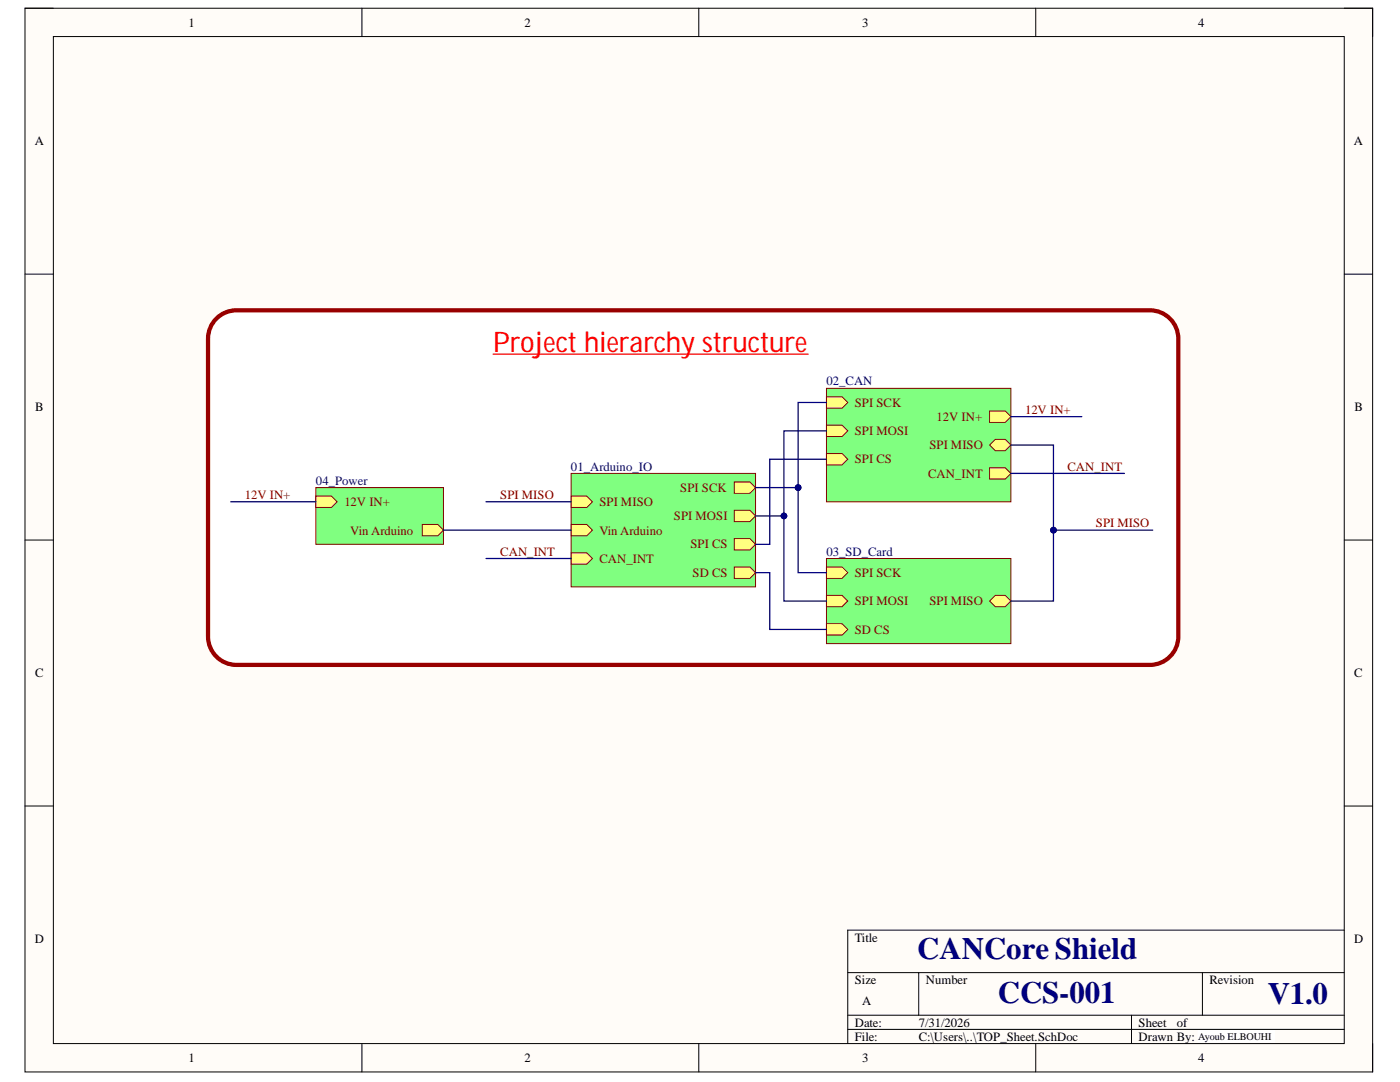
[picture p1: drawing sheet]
<svg xmlns="http://www.w3.org/2000/svg" width="279mm" height="216mm" viewBox="0 0 279 216" stroke-linecap="round" stroke-linejoin="round" font-family="sans-serif">
<path d="M5 1.6h268.9v212.3h-268.9z" fill-rule="evenodd" fill="#fffcf8"/>
<path d="M5 1.6h268.9v212.3h-268.9z" fill="none" stroke="#000" stroke-width=".2"/>
<path d="M10.7 7.3h257.6v200.9h-257.6z" fill-rule="evenodd" fill="#fffcf8"/>
<g fill="none" stroke="#000" stroke-width=".2">
<path d="M5 1.6h5.7M10.7 7.3h257.6v200.9h-257.6zM72.2 1.6v5.7M139.5 1.6v5.7M206.7 1.6v5.7M268.3 1.6h5.6v5.7M5 54.7h5.7M268.3 54.7h5.6M5 107.8h5.7M268.3 107.8h5.6M5 160.8h5.7M268.3 160.8h5.6"/>
<path d="M169.2 194.1h99.1M183.3 194.1v8.5M240 194.1v8.5M268.3 185.6h-99.1v22.6M72.2 208.2v5.7M139.5 208.2v5.7M169.2 202.6h99.1M169.2 205.4h99.1M206.7 208.2v5.7M225.8 202.6v5.6M273.9 208.2v5.7"/>
</g>
<path d="M43.2 63.6a5.6 5.6 0 0 1 4-1.7h182.3a5.7 5.7 0 0 1 5.7 5.7v59.4a5.7 5.7 0 0 1-5.7 5.7h-182.3a5.7 5.7 0 0 1-5.7-5.7v-59.4a5.6 5.6 0 0 1 1.7-4z" fill="#fff"/>
<path d="M43.2 63.6a5.6 5.6 0 0 1 4-1.7h182.3a5.7 5.7 0 0 1 5.7 5.7v59.4a5.7 5.7 0 0 1-5.7 5.7h-182.3a5.7 5.7 0 0 1-5.7-5.7v-59.4a5.6 5.6 0 0 1 1.7-4z" fill="none" stroke="#980000" stroke-width=".85"/>
<path d="M114 94.5h36.8v22.6h-36.8z" fill-rule="evenodd" fill="#80ff80"/>
<path d="M114 94.5h36.8v22.6h-36.8z" fill="none" stroke="#800000" stroke-width=".2"/>
<path d="M114 99h3.1l1.1 1.1-1.1 1.2h-3.1z" fill-rule="evenodd" fill="#ffff80"/>
<path d="M114 99h3.1l1.1 1.1-1.1 1.2h-3.1z" fill="none" stroke="#800000" stroke-width=".2"/>
<path d="M114 110.3h3.1l1.1 1.1-1.1 1.2h-3.1z" fill-rule="evenodd" fill="#ffff80"/>
<path d="M114 110.3h3.1l1.1 1.1-1.1 1.2h-3.1z" fill="none" stroke="#800000" stroke-width=".2"/>
<path d="M114 104.6h3.1l1.1 1.2-1.1 1.1h-3.1z" fill-rule="evenodd" fill="#ffff80"/>
<path d="M114 104.6h3.1l1.1 1.2-1.1 1.1h-3.1z" fill="none" stroke="#800000" stroke-width=".2"/>
<path d="M146.5 113.1h3.2l1.1 1.2-1.1 1.1h-3.2z" fill-rule="evenodd" fill="#ffff80"/>
<path d="M146.5 113.1h3.2l1.1 1.2-1.1 1.1h-3.2z" fill="none" stroke="#800000" stroke-width=".2"/>
<path d="M146.5 96.2h3.2l1.1 1.1-1.1 1.1h-3.2z" fill-rule="evenodd" fill="#ffff80"/>
<path d="M146.5 96.2h3.2l1.1 1.1-1.1 1.1h-3.2z" fill="none" stroke="#800000" stroke-width=".2"/>
<path d="M146.5 107.5h3.2l1.1 1.1-1.1 1.1h-3.2z" fill-rule="evenodd" fill="#ffff80"/>
<path d="M146.5 107.5h3.2l1.1 1.1-1.1 1.1h-3.2z" fill="none" stroke="#800000" stroke-width=".2"/>
<path d="M146.5 101.8h3.2l1.1 1.2-1.1 1.1h-3.2z" fill-rule="evenodd" fill="#ffff80"/>
<path d="M146.5 101.8h3.2l1.1 1.2-1.1 1.1h-3.2z" fill="none" stroke="#800000" stroke-width=".2"/>
<path d="M164.9 77.5h36.8v22.6h-36.8z" fill-rule="evenodd" fill="#80ff80"/>
<path d="M164.9 77.5h36.8v22.6h-36.8z" fill="none" stroke="#800000" stroke-width=".2"/>
<path d="M197.5 82h3.1l1.1 1.1-1.1 1.2h-3.1z" fill-rule="evenodd" fill="#ffff80"/>
<path d="M197.5 82h3.1l1.1 1.1-1.1 1.2h-3.1z" fill="none" stroke="#800000" stroke-width=".2"/>
<path d="M197.5 88.8l1.1-1.1h2l1.1 1.1-1.1 1.1h-2z" fill-rule="evenodd" fill="#ffff80"/>
<path d="M197.5 88.8l1.1-1.1h2l1.1 1.1-1.1 1.1h-2z" fill="none" stroke="#800000" stroke-width=".2"/>
<path d="M164.9 79.2h3.2l1.1 1.1-1.1 1.1h-3.2z" fill-rule="evenodd" fill="#ffff80"/>
<path d="M164.9 79.2h3.2l1.1 1.1-1.1 1.1h-3.2z" fill="none" stroke="#800000" stroke-width=".2"/>
<path d="M164.9 84.8h3.2l1.1 1.2-1.1 1.1h-3.2z" fill-rule="evenodd" fill="#ffff80"/>
<path d="M164.9 84.8h3.2l1.1 1.2-1.1 1.1h-3.2z" fill="none" stroke="#800000" stroke-width=".2"/>
<path d="M164.9 90.5h3.2l1.1 1.1-1.1 1.2h-3.2z" fill-rule="evenodd" fill="#ffff80"/>
<path d="M164.9 90.5h3.2l1.1 1.1-1.1 1.2h-3.2z" fill="none" stroke="#800000" stroke-width=".2"/>
<path d="M197.5 93.3h3.1l1.1 1.2-1.1 1.1h-3.1z" fill-rule="evenodd" fill="#ffff80"/>
<path d="M197.5 93.3h3.1l1.1 1.2-1.1 1.1h-3.1z" fill="none" stroke="#800000" stroke-width=".2"/>
<path d="M164.9 111.4h36.8v17h-36.8z" fill-rule="evenodd" fill="#80ff80"/>
<path d="M164.9 111.4h36.8v17h-36.8z" fill="none" stroke="#800000" stroke-width=".2"/>
<path d="M164.9 124.5h3.2l1.1 1.1-1.1 1.1h-3.2z" fill-rule="evenodd" fill="#ffff80"/>
<path d="M164.9 124.5h3.2l1.1 1.1-1.1 1.1h-3.2z" fill="none" stroke="#800000" stroke-width=".2"/>
<path d="M164.9 113.1h3.2l1.1 1.2-1.1 1.1h-3.2z" fill-rule="evenodd" fill="#ffff80"/>
<path d="M164.9 113.1h3.2l1.1 1.2-1.1 1.1h-3.2z" fill="none" stroke="#800000" stroke-width=".2"/>
<path d="M164.9 118.8h3.2l1.1 1.1-1.1 1.2h-3.2z" fill-rule="evenodd" fill="#ffff80"/>
<path d="M164.9 118.8h3.2l1.1 1.1-1.1 1.2h-3.2z" fill="none" stroke="#800000" stroke-width=".2"/>
<path d="M197.5 119.9l1.1-1.1h2l1.1 1.1-1.1 1.2h-2z" fill-rule="evenodd" fill="#ffff80"/>
<path d="M197.5 119.9l1.1-1.1h2l1.1 1.1-1.1 1.2h-2z" fill="none" stroke="#800000" stroke-width=".2"/>
<path d="M63 97.3h25.5v11.3h-25.5z" fill-rule="evenodd" fill="#80ff80"/>
<path d="M63 97.3h25.5v11.3h-25.5z" fill="none" stroke="#800000" stroke-width=".2"/>
<path d="M84.3 104.6h3.1l1.1 1.2-1.1 1.1h-3.1z" fill-rule="evenodd" fill="#ffff80"/>
<path d="M84.3 104.6h3.1l1.1 1.2-1.1 1.1h-3.1z" fill="none" stroke="#800000" stroke-width=".2"/>
<path d="M63 99h3.1l1.2 1.1-1.2 1.2h-3.1z" fill-rule="evenodd" fill="#ffff80"/>
<path d="M63 99h3.1l1.2 1.1-1.2 1.2h-3.1z" fill="none" stroke="#800000" stroke-width=".2"/>
<path d="M239.1 205.7h15.3v2.2h-15.3z" fill-rule="evenodd" fill="#fff"/>
<path d="M239.1 205.7h15.3v2.2h-15.3z" fill="none" stroke="#fff" stroke-width=".2"/>
<path d="M150.8 97.3h8.5v17h5.6M88.5 105.8h25.5" fill="none" stroke="#000080" stroke-width=".25"/>
<circle cx="159.3" cy="97.3" r=".57" fill="#000080"/>
<circle cx="159.3" cy="97.3" r=".57" fill="none" stroke="#000080" stroke-width=".2"/>
<path d="M164.9 80.3h-5.6v17" fill="none" stroke="#000080" stroke-width=".25"/>
<circle cx="159.3" cy="97.3" r=".57" fill="#000080"/>
<circle cx="159.3" cy="97.3" r=".57" fill="none" stroke="#000080" stroke-width=".2"/>
<path d="M164.9 86h-8.5v17h-5.6" fill="none" stroke="#000080" stroke-width=".25"/>
<circle cx="156.4" cy="103" r=".57" fill="#000080"/>
<circle cx="156.4" cy="103" r=".57" fill="none" stroke="#000080" stroke-width=".2"/>
<path d="M156.4 103v16.9h8.5" fill="none" stroke="#000080" stroke-width=".25"/>
<circle cx="156.4" cy="103" r=".57" fill="#000080"/>
<circle cx="156.4" cy="103" r=".57" fill="none" stroke="#000080" stroke-width=".2"/>
<path d="M164.9 91.6h-11.3v17h-2.8M150.8 114.3h2.8v11.3h11.3M210.2 105.8h19.9" fill="none" stroke="#000080" stroke-width=".25"/>
<circle cx="210.2" cy="105.8" r=".57" fill="#000080"/>
<circle cx="210.2" cy="105.8" r=".57" fill="none" stroke="#000080" stroke-width=".2"/>
<path d="M201.7 88.8h8.5v31.1h-8.5M201.7 83.1h14.2M201.7 94.5h22.7M46 100.1h17M97 100.1h17M97 111.4h17" fill="none" stroke="#000080" stroke-width=".25"/>
<circle cx="210.2" cy="105.8" r=".57" fill="#000080"/>
<circle cx="210.2" cy="105.8" r=".57" fill="none" stroke="#000080" stroke-width=".2"/>
<path d="M98.4 70.7h62.9" fill="none" stroke="#f00" stroke-width=".25"/>
<g font-size="6.2" fill="#000080">
<text x="183" y="191.3">CANCore Shield</text>
<text x="199.2" y="200.1">CCS-001</text>
<text x="253" y="200.4">V1.0</text>
</g>
<text font-size="5.7" fill="#f00" x="98.4" y="70.2">Project hierarchy structure</text>
<g font-size="2.5">
<text x="37.6" y="5.3">1</text>
<text x="104.7" y="5.3">2</text>
<text x="172" y="5.3">3</text>
<text x="239.2" y="5.3">4</text>
<text x="6.9" y="29">A</text>
<text x="270.2" y="29">A</text>
<text x="7" y="82.1">B</text>
<text x="270.3" y="82.1">B</text>
<text x="7" y="135.1">C</text>
<text x="270.3" y="135.1">C</text>
<text x="6.9" y="188.2">D</text>
<text x="170.6" y="187.9">Title</text>
<text x="270.3" y="188.2">D</text>
<text x="170.6" y="196.3">Size</text>
<text x="184.8" y="196.3">Number</text>
<text x="241.4" y="196.3">Revision</text>
<text x="172" y="200.6">A</text>
<text x="170.6" y="204.9">Date:</text>
<text x="170.6" y="207.6">File:</text>
<text x="183.4" y="204.9">7/31/2026</text>
<text x="183.4" y="207.6">C:\Users\..\TOP_Sheet.SchDoc</text>
<text x="227.2" y="204.9">Sheet</text>
<text x="227.2" y="207.6">Drawn By:</text>
<text x="234.8" y="204.9">of</text>
<text x="37.6" y="212">1</text>
<text x="104.7" y="212">2</text>
<text x="172" y="212">3</text>
<text x="239.2" y="212">4</text>
</g>
<g font-size="2.5" fill="#000080">
<text x="164.9" y="76.9">02_CAN</text>
<text x="114" y="93.9">01_Arduino_IO</text>
<text x="63.1" y="96.8">04_Power</text>
<text x="164.9" y="110.9">03_SD_Card</text>
</g>
<g font-size="2.5" fill="#800000">
<text x="170.6" y="81.1">SPI SCK</text>
<text x="204.6" y="82.6">12V IN+</text>
<text x="170.6" y="86.8">SPI MOSI</text>
<text x="185.5" y="89.7">SPI MISO</text>
<text x="186.9" y="84">12V IN+</text>
<text x="170.6" y="92.5">SPI CS</text>
<text x="185.2" y="95.3">CAN_INT</text>
<text x="213" y="93.9">CAN_INT</text>
<text x="48.9" y="99.6">12V IN+</text>
<text x="68.7" y="101">12V IN+</text>
<text x="99.8" y="99.6">SPI MISO</text>
<text x="119.6" y="101">SPI MISO</text>
<text x="135.8" y="98.1">SPI SCK</text>
<text x="69.9" y="106.7">Vin Arduino</text>
<text x="119.6" y="106.7">Vin Arduino</text>
<text x="134.5" y="103.8">SPI MOSI</text>
<text x="218.7" y="105.2">SPI MISO</text>
<text x="99.8" y="110.9">CAN_INT</text>
<text x="119.6" y="112.3">CAN_INT</text>
<text x="137.8" y="109.4">SPI CS</text>
<text x="138.2" y="115.1">SD CS</text>
<text x="170.6" y="115.1">SPI SCK</text>
<text x="170.6" y="120.8">SPI MOSI</text>
<text x="185.5" y="120.8">SPI MISO</text>
<text x="170.6" y="126.4">SD CS</text>
</g>
<text font-size="2" x="239.2" y="207.5">Ayoub ELBOUHI</text>
</svg>
